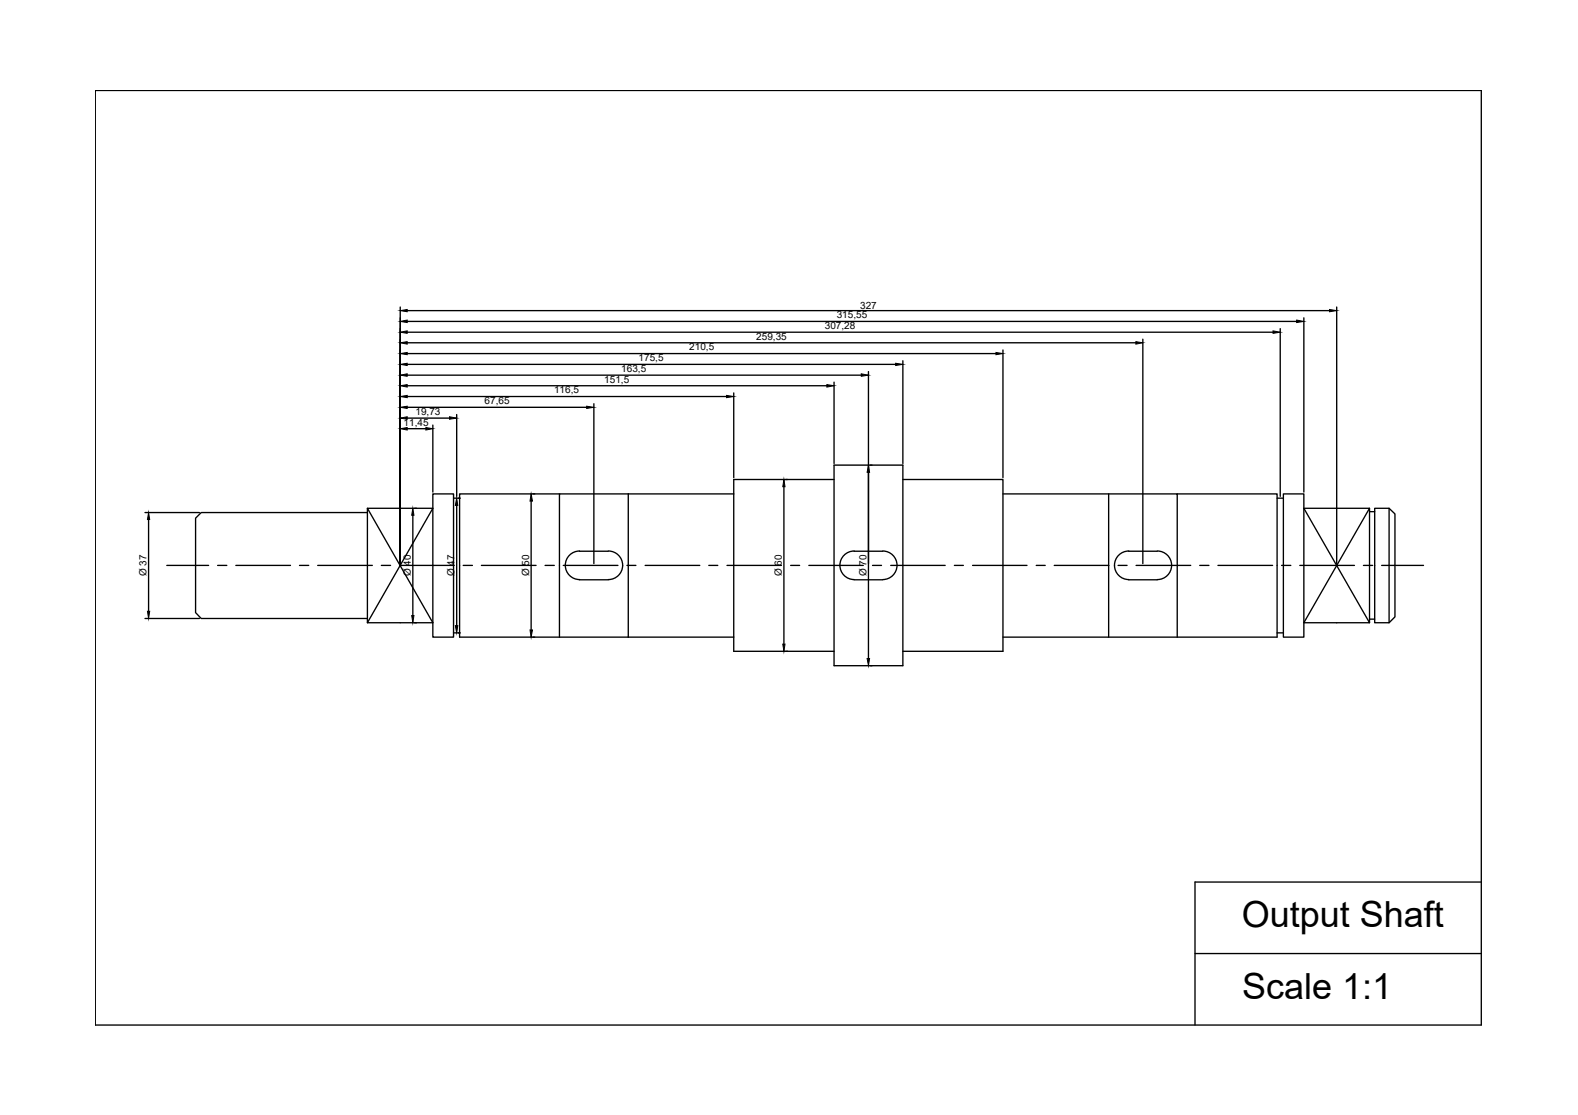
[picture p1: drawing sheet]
<svg xmlns="http://www.w3.org/2000/svg" width="297mm" height="210mm" viewBox="0 0 297 210" stroke-linecap="round" stroke-linejoin="round" font-family="sans-serif">
<!-- layer: Shaft -->
<g fill="none" stroke="#000" stroke-width=".25">
<path d="M17.9 17h260.9v176h-260.9zM69.2 95.7l12.3 21.5h-12.3v-21.5h12.3l-12.3 21.5M69.2 96.5h-31.3l-1.1 1.1v17.7l1.1 1.1h31.3M81.5 93h3.9v26.9h-3.9zM85.4 93.8h1.1M105.3 93h-18.8v26.9h31.8M118.3 93h-13v26.9M118.3 93h19.8M118.3 93v26.9M157 87.6h13v37.7h-13zM157 90.3h-18.9v32.3h18.9M170 90.3h18.8v32.3h-18.8"/>
<path d="M188.8 93h19.9v26.9M208.7 93h12.9v26.9M221.6 93h18.8v26.9h-51.6M240.4 93.8h1.2M241.6 93h3.8v26.9h-3.8zM257.8 95.7l-12.4 21.5h12.4v-21.5h-12.4l12.4 21.5M257.8 96.3h1M258.8 95.7h2.7v21.5h-2.7zM261.5 95.7l1.1 1v19.4l-1.1 1.1M85.4 119.1h1.1M109.1 103.8h5.4M109.1 109.1h5.4"/>
<path d="M109.1 103.7a2.69 2.69 0 0 0-2.7 2.7 2.69 2.69 0 0 0 2.7 2.7M114.5 103.7a2.69 2.69 0 0 1 2.7 2.7 2.69 2.69 0 0 1-2.7 2.7M118.3 119.9h19.8M160.8 109.1h5.3M160.8 103.8h5.3M160.8 103.7a2.69 2.69 0 0 0-2.7 2.7 2.69 2.69 0 0 0 2.7 2.7M166.2 103.7a2.69 2.69 0 0 1 2.7 2.7 2.69 2.69 0 0 1-2.7 2.7M212.5 103.8h5.3M212.5 109.1h5.3M212.5 103.7a2.69 2.69 0 0 0-2.7 2.7 2.69 2.69 0 0 0 2.7 2.7M217.9 103.7a2.69 2.69 0 0 1 2.6 2.7 2.69 2.69 0 0 1-2.6 2.7M240.4 119.1h1.2"/>
<path d="M257.8 116.6h1M224.9 179.5h53.9M278.8 166h-53.9v27"/>
</g>
<!-- layer: Center Lines -->
<g fill="none" stroke="#000" stroke-width=".25">
<path d="M31.4 106.4h7.9M41 106.4h1.7M44.4 106.4h10.3M56.4 106.4h1.7M59.8 106.4h10.3M71.8 106.4h1.7M75.2 106.4h10.3M87.2 106.4h1.7M90.6 106.4h10.3M102.6 106.4h1.7M106 106.4h10.3M118 106.4h1.7"/>
<path d="M121.4 106.4h10.3M133.4 106.4h1.7M136.8 106.4h10.3M148.8 106.4h1.7M152.3 106.4h10.2M164.2 106.4h1.7M167.7 106.4h10.2M179.6 106.4h1.7M183.1 106.4h10.2M195.1 106.4h1.7M198.4 106.4h10.3M210.5 106.4h1.7"/>
<path d="M213.9 106.4h10.2M225.8 106.4h1.8M229.3 106.4h10.3M241.2 106.4h1.8M244.7 106.4h10.3M256.7 106.4h1.7M260.1 106.4h7.9"/>
</g>
<!-- layer: Dimensions -->
<g fill="none" stroke="#000" stroke-width=".25">
<path d="M75.3 57.8v48.3M76.7 58.5h173.6M245.4 59.8v32.8M251.6 57.8v48.3M76.7 78.7h7.9M76.7 76.7h33.7M76.7 74.6h60.1M76.7 72.6h78.9M76.7 70.6h85.4M76.7 68.6h91.9M76.7 66.6h110.8M76.7 64.5h137.1"/>
<path d="M76.7 62.5h162.9M76.7 60.5h167.4M86 78v15.4M111.8 76v30.1M138.1 74v15.9M157 71.9v15.4M163.5 69.9v54.1M170 67.9v19.4M188.8 65.9v24M215.1 63.9v42.2M241 61.9v31.5M27.3 96.5h10.2"/>
<path d="M28 97.8v17.3M76.7 80.7h3.5M77.7 97v18.9M78 95.7h.4M81.5 80v12.6M86 95.1v22.7M86.3 93.8h.3M100 94.3v24.3M100.3 93h.4M147.6 91.6v29.7M147.9 90.3h.3M163.8 87.6h.4"/>
<path d="M27.3 116.4h10.2M78 117.2h.4M86.3 119.1h.3M100.3 119.9h.4M147.9 122.6h.3M163.8 125.3h.4"/>
</g>
<g fill="#000" stroke="#000" stroke-width=".19">
<path d="M75.3 58.5l1.4-.2v.4zM250.3 58.3l1.3 .2-1.3 .2zM75.3 78.7l1.4-.2v.4zM75.3 76.7l1.4-.2v.4zM75.3 74.6l1.4-.2v.5zM75.3 72.6l1.4-.2v.5zM75.3 70.6l1.4-.2v.4zM75.3 68.6l1.4-.2v.4zM75.3 66.6l1.4-.2v.4zM75.3 64.5l1.4-.2v.5zM75.3 62.5l1.4-.2v.5zM75.3 60.5l1.4-.2v.4z"/>
<path d="M84.6 78.5l1.4 .2-1.4 .2zM110.4 76.5l1.4 .2-1.4 .2zM136.8 74.4l1.3 .2-1.3 .3zM155.6 72.4l1.4 .2-1.4 .3zM162.1 70.4l1.4 .2-1.4 .2zM168.6 68.4l1.4 .2-1.4 .2zM187.5 66.4l1.3 .2-1.3 .2zM213.8 64.3l1.3 .2-1.3 .3zM239.6 62.3l1.4 .2-1.4 .3zM244.1 60.3l1.3 .2-1.3 .2zM28 96.5l.2 1.3h-.4zM75.3 80.7l1.4-.2v.5z"/>
<path d="M77.7 95.7l.2 1.3h-.4zM80.2 80.5l1.3 .2-1.3 .3zM86 93.8l.2 1.3h-.5zM100 93l.2 1.3h-.4zM147.6 90.3l.2 1.3h-.5zM163.5 87.6l.2 1.3h-.5zM27.8 115.1h.4l-.2 1.3zM77.5 115.9h.4l-.2 1.3zM85.7 117.8h.5l-.2 1.3zM99.8 118.6h.4l-.2 1.3zM147.3 121.3h.5l-.2 1.3zM163.2 124h.5l-.2 1.3z"/>
</g>
<g font-size="6.8">
<text x="233.8" y="174.6">Output Shaft</text>
<text x="233.8" y="188">Scale 1:1</text>
</g>
<g font-size="1.9">
<text x="157.5" y="59.9">315,55</text>
<text x="161.9" y="58.1">327</text>
<text x="129.7" y="66">210,5</text>
<text x="142.4" y="63.9">259,35</text>
<text x="155.3" y="61.9">307,28</text>
<text x="117" y="70">163,5</text>
<text x="120.2" y="68">175,5</text>
<text x="91.2" y="76.1">67,65</text>
<text x="104.3" y="74.1">116,5</text>
<text x="113.7" y="72">151,5</text>
<text x="76" y="80.1">11,45</text>
<text x="78.2" y="78.1">19,73</text>
<text x="27.6" y="108.5" transform="rotate(-90 27.6 108.5)">Ø 37</text>
<text x="77.3" y="108.5" transform="rotate(-90 77.3 108.5)">Ø 40</text>
<text x="85.6" y="108.5" transform="rotate(-90 85.6 108.5)">Ø 47</text>
<text x="99.6" y="108.5" transform="rotate(-90 99.6 108.5)">Ø 50</text>
<text x="147.2" y="108.5" transform="rotate(-90 147.2 108.5)">Ø 60</text>
<text x="163.1" y="108.5" transform="rotate(-90 163.1 108.5)">Ø 70</text>
</g>
</svg>
